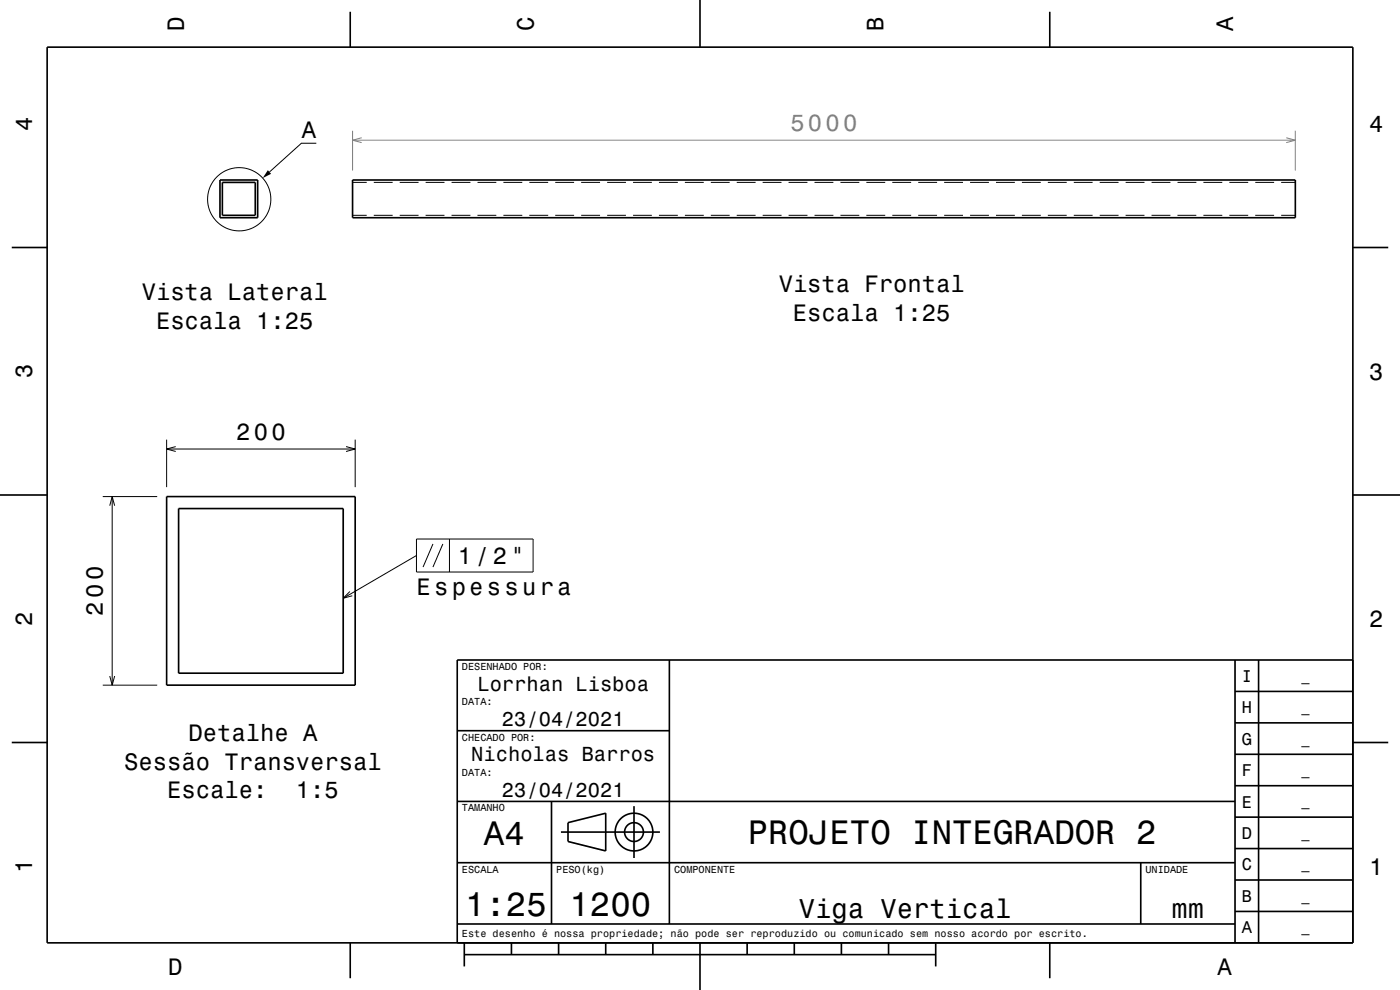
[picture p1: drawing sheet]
<svg xmlns="http://www.w3.org/2000/svg" width="297mm" height="210mm" viewBox="0 0 297 210" stroke-linecap="round" stroke-linejoin="round" font-family="sans-serif">
<path d="M74.8 27.7v8.5M74.8 29.7h200M76.7 29.2l-1.9 .5 1.9 .6M272.9 29.2l1.9 .5-1.9 .6M274.8 27.7v8.5" fill="none" stroke="#808080" stroke-width=".21"/>
<g fill="none" stroke="#000" stroke-width=".21">
<path d="M67.1 30.4h-3.2l-6.7 6.1M74.8 38.7h3M79.3 38.7h4M84.8 38.7h4M90.3 38.7h4M95.8 38.7h4M101.3 38.7h4M106.8 38.7h4M112.3 38.7h4M117.8 38.7h4M123.3 38.7h4M128.8 38.7h4"/>
<path d="M134.3 38.7h4M139.8 38.7h4M145.3 38.7h4M150.8 38.7h4M156.3 38.7h4M161.8 38.7h4M167.3 38.7h4M172.8 38.7h4M178.3 38.7h4M183.8 38.7h4M189.3 38.7h4M194.8 38.7h4"/>
<path d="M200.3 38.7h4M205.8 38.7h4M211.3 38.7h4M216.8 38.7h4M222.3 38.7h4M227.8 38.7h4M233.3 38.7h4M238.8 38.7h4M244.3 38.7h4M249.8 38.7h4M255.3 38.7h4M260.8 38.7h4"/>
<path d="M266.3 38.7h4M271.8 38.7h3M74.8 45.7h3M79.3 45.7h4M84.8 45.7h4M90.3 45.7h4M95.8 45.7h4M101.3 45.7h4M106.8 45.7h4M112.3 45.7h4M117.8 45.7h4M123.3 45.7h4"/>
<path d="M128.8 45.7h4M134.3 45.7h4M139.8 45.7h4M145.3 45.7h4M150.8 45.7h4M156.3 45.7h4M161.8 45.7h4M167.3 45.7h4M172.8 45.7h4M178.3 45.7h4M183.8 45.7h4M189.3 45.7h4"/>
<path d="M194.8 45.7h4M200.3 45.7h4M205.8 45.7h4M211.3 45.7h4M216.8 45.7h4M222.3 45.7h4M227.8 45.7h4M233.3 45.7h4M238.8 45.7h4M244.3 45.7h4M249.8 45.7h4M255.3 45.7h4"/>
<path d="M260.8 45.7h4M266.3 45.7h4M271.8 45.7h3M35.3 93.2v10.1M35.3 95.3h40M37.3 94.7l-2 .6 2 .5M73.4 94.7l1.9 .6-1.9 .5M75.3 93.2v10.1M21.8 105.3h11.5M23.3 107.3l.5-2 .5 2M23.8 105.3v40M88.3 114.3h24.8v7h-24.8z"/>
<path d="M88.3 117.8l-15.5 9.1M91.8 115.4l-2 4.9M93.9 115.4l-2.1 4.9M95.3 114.3v7M74.2 125.5l-1.4 1.4 1.9-.5M21.8 145.3h11.5M23.3 143.4l.5 1.9 .5-1.9"/>
<circle cx="50.7" cy="42.3" r="6.7"/>
</g>
<g fill="none" stroke="#000" stroke-width=".35">
<path d="M10 10h277v190h-277zM74.3 2.5v7.5M148.5 0v10M222.7 2.5v7.5M46.7 38.2h8v8h-8zM47.2 38.7h7v7h-7zM74.8 38.2h200v8h-200zM2.5 52.5h7.5M287 52.5h7.5M0 105h10M35.3 105.3h40v40h-40zM37.9 107.9h34.9v34.9h-34.9z"/>
<path d="M287 105h10M142 140v56M262 140v60M267 140v60M287 140h-190v60M2.5 157.5h7.5M97 155h45M262 153.3h25M262 146.7h25M287 157.5h7.5M97 170h165M117 170v26"/>
<path d="M119 176.5h21M120.5 174.5l8-2v8l-8-2zM134.5 171v11M262 173.3h25M262 166.7h25M262 160h25M97 196h165M97 183h165M242 183v13M262 193.3h25M262 186.7h25M262 180h25"/>
<path d="M74.3 200v7.5M98.5 202.5h100M98.5 200v5M108.5 200v2.5M118.5 200v2.5M128.5 200v2.5M138.5 200v2.5M148.5 200v10M158.5 200v2.5M168.5 200v2.5M178.5 200v2.5M188.5 200v2.5"/>
<path d="M198.5 200v5M222.7 200v7.5"/>
<circle cx="134.5" cy="176.5" r="2"/>
<circle cx="134.5" cy="176.5" r="4"/>
</g>
<path d="M56.8 36.1l.7 .8-1.8 .9z" fill-rule="evenodd" fill="#000"/>
<g font-size="7.2">
<text x="102.7" y="179.3">A4</text>
<text x="158.6" y="179.1">PROJETO INTEGRADOR 2</text>
<text x="98.7" y="194.3">1:25</text>
<text x="120.8" y="194.3">1200</text>
</g>
<g font-size="5.8">
<text x="169.4" y="194.6">Viga Vertical</text>
<text x="248.5" y="194.6">mm</text>
</g>
<g font-size="5">
<text x="39" y="6.5" transform="rotate(-90 39 6.5)">D</text>
<text x="113.2" y="6.5" transform="rotate(-90 113.2 6.5)">C</text>
<text x="187.4" y="6.5" transform="rotate(-90 187.4 6.5)">B</text>
<text x="261.6" y="6.5" transform="rotate(-90 261.6 6.5)">A</text>
<text x="6.8" y="27.8" transform="rotate(-90 6.8 27.8)">4</text>
<text x="64.1" y="29.2">A</text>
<text x="290.5" y="28.1">4</text>
<text x="30.1" y="63.6">Vista Lateral</text>
<text x="165.2" y="62">Vista Frontal</text>
<text x="33.1" y="69.7">Escala 1:25</text>
<text x="168.2" y="68.1">Escala 1:25</text>
<text x="6.8" y="80.3" transform="rotate(-90 6.8 80.3)">3</text>
<text x="290.5" y="80.6">3</text>
<text x="50.1" y="93.2">200</text>
<text x="97.1" y="119.6">1/2&quot;</text>
<text x="21.8" y="130.6" transform="rotate(-90 21.8 130.6)">200</text>
<text x="88.3" y="126.2">Espessura</text>
<text x="6.8" y="132.8" transform="rotate(-90 6.8 132.8)">2</text>
<text x="290.5" y="133.1">2</text>
<text x="40" y="157.2">Detalhe A</text>
<text x="26.3" y="163.2">Sessão Transversal</text>
<text x="35.5" y="169.3">Escale:</text>
<text x="62.8" y="169.3">1:5</text>
<text x="6.8" y="185.3" transform="rotate(-90 6.8 185.3)">1</text>
<text x="290.5" y="185.6">1</text>
<text x="35.7" y="206.8">D</text>
<text x="258.3" y="206.8">A</text>
</g>
<text font-size="5" fill="#808080" x="167.7" y="27.7">5000</text>
<g font-size="4.3">
<text x="101.3" y="146.5">Lorrhan Lisboa</text>
<text x="106.5" y="154">23/04/2021</text>
<text x="100" y="161.5">Nicholas Barros</text>
<text x="106.5" y="169">23/04/2021</text>
</g>
<g font-size="3.6">
<text x="263.4" y="144.6">I</text>
<text x="263.4" y="151.3">H</text>
<text x="263.4" y="158">G</text>
<text x="263.4" y="164.6">F</text>
<text x="263.4" y="171.3">E</text>
<text x="263.4" y="178">D</text>
<text x="263.4" y="184.6">C</text>
<text x="263.4" y="191.3">B</text>
<text x="263.4" y="198">A</text>
</g>
<g font-size="2.9">
<text x="276.1" y="144.4">_</text>
<text x="276.1" y="151">_</text>
<text x="276.1" y="157.7">_</text>
<text x="276.1" y="164.4">_</text>
<text x="276.1" y="171">_</text>
<text x="276.1" y="177.7">_</text>
<text x="276.1" y="184.4">_</text>
<text x="276.1" y="191.1">_</text>
<text x="276.1" y="197.7">_</text>
</g>
<g font-size="2.2">
<text x="98" y="142.1">DESENHADO POR:</text>
<text x="98" y="149.6">DATA:</text>
<text x="98" y="157.1">CHECADO POR:</text>
<text x="98" y="164.6">DATA:</text>
<text x="98" y="172.1">TAMANHO</text>
<text x="98" y="185.1">ESCALA</text>
<text x="118" y="185.1">PESO(kg)</text>
<text x="143" y="185.1">COMPONENTE</text>
<text x="243" y="185.1">UNIDADE</text>
<text x="98" y="198.8">Este desenho é nossa propriedade; não pode ser reproduzido ou comunicado sem nosso acordo por escrito.</text>
</g>
</svg>
